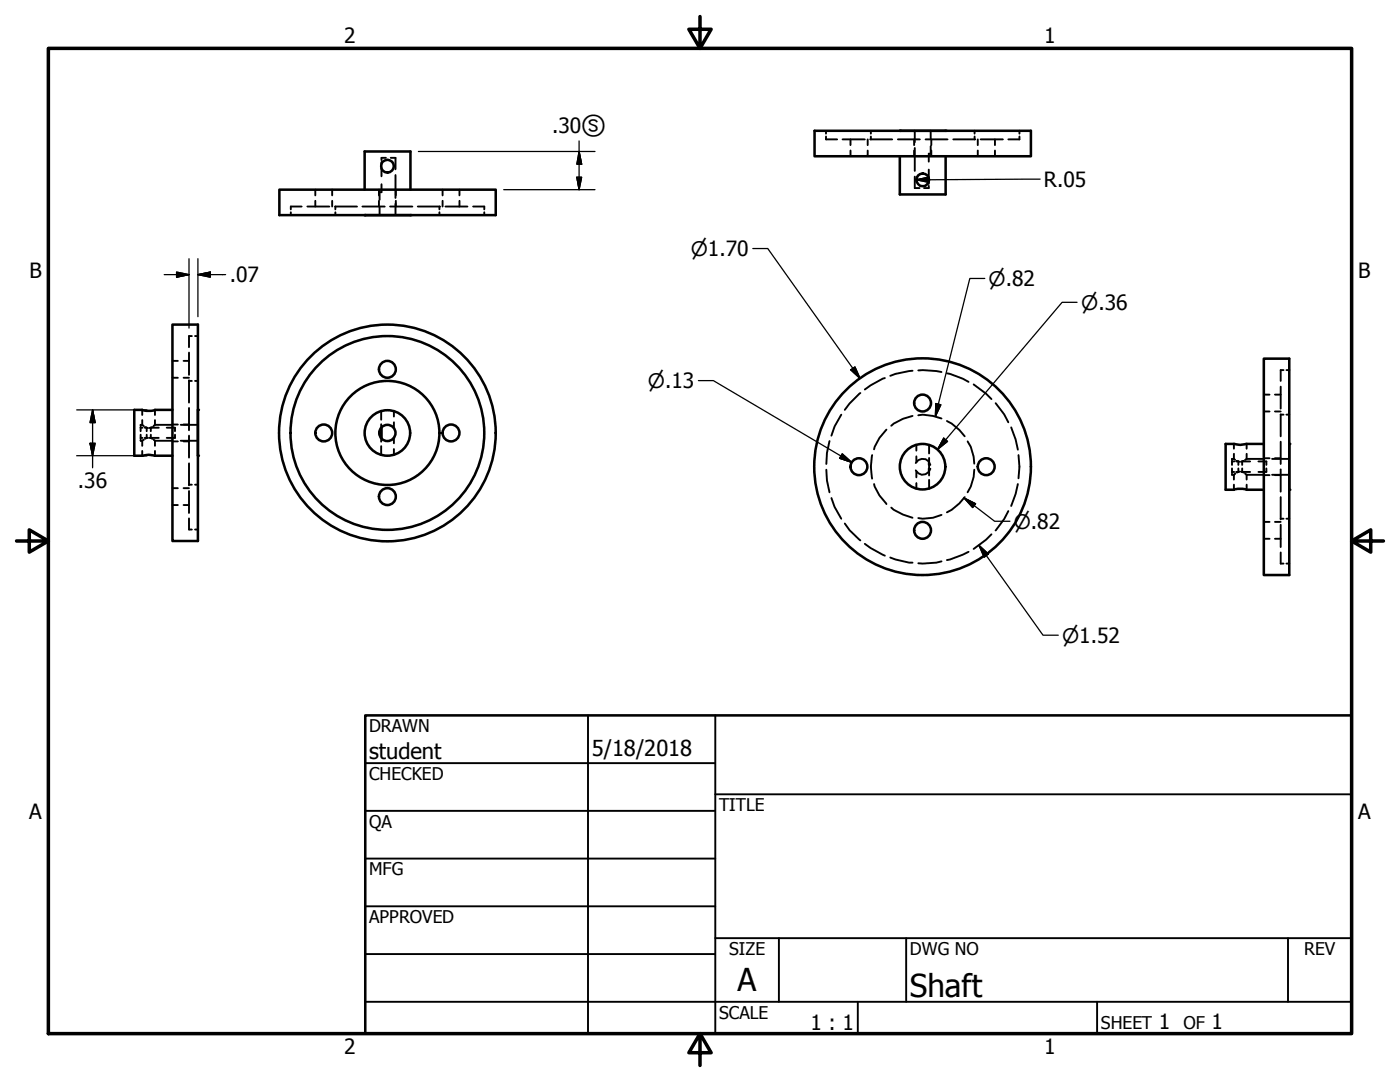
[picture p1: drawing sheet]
<svg xmlns="http://www.w3.org/2000/svg" width="279mm" height="216mm" viewBox="0 0 279 216" stroke-linecap="round" stroke-linejoin="round" font-family="sans-serif">
<!-- layer: Visible (ANSI) -->
<g fill="none" stroke="#000" stroke-width=".51">
<path d="M55.8 37.8h43.1v5.1h-43.1zM72.8 37.8v-7.6h9.1v7.6M162.6 26.1h43.1v5.1h-43.1zM179.6 31.2v7.6h9.1v-7.6M34.4 64.8h5.1v43.1h-5.1zM252.2 71.6h5.1v43.1h-5.1zM34.4 81.8h-3.5a4.3 4.3 0 0 1-2.5 0h-1.6v9.1h1.6a4.3 4.3 0 0 1 2.5 0h3.5M58 86.4a19.3 19.3 0 0 1 28.5-17 19.3 19.3 0 0 1 1.5 33.1 19.3 19.3 0 0 1-29.9-14.4l-.1-1.7M76.1 85.3v2.1M205.7 93.1a21.6 21.6 0 0 0-31.9-19 21.6 21.6 0 0 0-1.5 37.1 21.6 21.6 0 0 0 33.4-16.2v-1.9M252.2 88.6h-3.4a4.3 4.3 0 0 1-2.5 0h-1.7v9.1h1.7a4.3 4.3 0 0 1 2.5 0h3.4"/>
<circle cx="77.3" cy="33.1" r="1.28"/>
<circle cx="184.1" cy="35.9" r="1.26"/>
<circle cx="77.3" cy="73.7" r="1.68"/>
<circle cx="64.6" cy="86.4" r="1.68"/>
<circle cx="77.3" cy="86.4" r="21.6"/>
<circle cx="77.3" cy="86.4" r="10.4"/>
<circle cx="77.3" cy="86.4" r="4.5"/>
<circle cx="77.3" cy="86.4" r="1.62"/>
<circle cx="77.3" cy="99.1" r="1.68"/>
<circle cx="90" cy="86.4" r="1.68"/>
<circle cx="171.4" cy="93.1" r="1.68"/>
<circle cx="184.1" cy="93.1" r="4.5"/>
<circle cx="184.1" cy="80.4" r="1.68"/>
<circle cx="196.8" cy="93.1" r="1.68"/>
<circle cx="184.1" cy="105.8" r="1.68"/>
</g>
<!-- layer: Hidden (ANSI) -->
<g fill="none" stroke="#000" stroke-width=".38">
<path d="M62.9 37.8v1.2M66.3 37.8v1.2M75.6 37.8v1.2M75.9 38.4h-.1v1.5M76.1 32.3v.5M76.1 33.5v1.7M76.1 36.8v1.6h-.1M77 31.5h-.9v.4M78 31.5h.9v2.3M78.9 34.9v4.6M79 37.8v1.2M88.3 37.8v1.2"/>
<path d="M91.7 37.8v1.2M164.8 27.2v.6h2.3M164.8 26.1v.6M168.1 27.8h4.5M169.7 27.8v1.2M169.7 30v1.2M173.2 27.8v1.2M173.2 30v1.2M173.7 27.8h4.4M173.8 26.1v.6M173.8 27.2v.6M179.2 27.8h4.4"/>
<path d="M182.4 27.8v1.2M182.4 30v1.2M182.6 35.2v2.3h.9M182.6 26.1v2.3M182.6 29.5v4.6M184.7 27.8h4.4M185.4 33.8v1.7M185.4 36.3v.4M185.4 37.1v.4h-1M185.5 30.7h-.1v1.6M185.7 26.1v1.5M185.7 29.1v1.6h-.1"/>
<path d="M185.9 27.8v1.2M185.9 30v1.2M190.2 27.8h4.4M194.5 26.1v.6M194.5 27.2v.6M195.1 27.8v1.2M195.1 30v1.2M195.7 27.8h4.5M198.6 27.8v1.2M198.6 30v1.2M203.5 27.2v.6h-2.3M203.5 26.1v.6"/>
<path d="M58 42.4v.5M60.2 41.2h-2.2v.6M61.3 41.2h4.4M62.9 40.1v1.1M66.3 40.1v1.1M66.9 41.2h4.3M66.9 41.2v.6M66.9 42.4v.5M72.3 41.2h4.5M75.6 40.1v1.1M75.8 41.4v1.5M77.9 41.2h4.4"/>
<path d="M78.9 40.6v2.3M79 40.1v1.1M83.4 41.2h4.4M87.7 41.2v.6M87.7 42.4v.5M88.3 40.1v1.1M88.9 41.2h4.4M91.7 40.1v1.1M94.4 41.2h2.2v.6M96.6 42.4v.5M34.4 72h1.1M34.4 75.4h1.1"/>
<path d="M36.6 72h1.1M36.6 75.4h1.1M37.7 70.4v4.4M37.7 75.9v4.4M37.7 76h.6M38.3 67.1h-.6v2.2M38.9 76h.6M38.9 67.1h.6M171.7 78.4l-2.2 2.1-.9 1.3M176.6 75.4l-2.9 1.5-1.1 .8M182.1 74l-3.4 .6-1 .4M183.3 73.9h.8l3.8 .3"/>
<path d="M189 74.5l3.2 1.1 1.1 .6M194.3 76.7l2.5 1.8 1.1 1.1M252.2 78.7h1.2M254.4 78.7h1.2M255.6 77.2v4.3M256.2 73.9h-.6v2.1M256.7 73.9h.6M28.1 86.7v.7h.3M28.1 85.2v.8M28.1 87.4v.2M28.1 87.8v.1h.1M28.1 85.3h.3"/>
<path d="M28.2 84.8h-.1v.2M28.3 87.9h.1M28.3 84.8h.1M28.4 84.8l.3 .2M28.4 81.8v1M28.4 83.8v1M28.4 87.9v1.1M28.4 90v.9M28.7 87.8l-.3 .1M28.9 87.4h.6M28.9 85.3h.4M29 85.2l.3 .1"/>
<path d="M29.3 85.3v.7M29.3 86.7v.7l-.3 .2M29.3 85.3l.2 .1M29.8 87.4h1.9M30.1 85.3l-.3 .1M30.1 85.3v.7M30.1 86.7v.7l.3 .2M30.1 85.3h1.6M30.4 85.2l-.3 .1M30.7 87.8l.2 .1M30.9 84.8l-.2 .2M30.9 81.8v1"/>
<path d="M30.9 83.8v1M30.9 87.9v1.1M30.9 90v.9M30.9 87.9h3.5M30.9 84.8h3.5M33.3 85.3h1.6v.7M34.4 97.4h1.1M34.4 84.7h1.1M34.4 88.1h1.1M34.9 86.7v.7h-1.6M36.1 87.9h3.4M36.1 84.8h3.4"/>
<path d="M36.6 97.4h1.1M36.6 84.7h1.1M36.6 88.1h1.1M37.7 81.4v4.5M37.7 86.9v4.4M37.7 92.5v4.3M37.7 98v4.4M37.7 96.7h.6M38.9 96.7h.6M76.1 82v1.8M76.1 84.6v3.5M76.1 89v1.7"/>
<path d="M78.6 82v1.1M78.6 84.3v1.1M78.6 87.3v1.2M78.6 89.6v1.1M164.9 93.7l.1 2.2 .5 2.3M165.5 88l-.5 2.4-.1 2.2M165.9 99.4l.7 1.8 1.3 2.3M167.9 82.7l-1.3 2.4-.7 1.8M174.1 90.8a11 11 0 0 0 0 4.7M174.4 96.6a9.8 9.8 0 0 0 2.5 4M176.9 85.7a9 9 0 0 0-2.5 4M182.1 83l-1.9 .6-1.8 .9-.5 .5"/>
<path d="M182.8 93.9a1.54 1.54 0 0 0 2.6 .3M182.9 88.8v1.1M182.9 91.1v1.1M182.9 94.1v1.1M182.9 96.4v1.1M183.3 82.9l.8-.2 2.1 .3 1.7 .5M185.4 92.1a1.61 1.61 0 0 0-2.6 .3M185.4 92.1v.7M185.4 93.5v.7M185.4 92.1l.3 .7M185.4 88.8v1.7M185.4 91.4v3.5"/>
<path d="M185.4 95.8v1.7M185.7 93.5l-.3 .7M189 84l.9 .5 1.6 1.3 1 1.3M192.5 99.2l-1 1.3-1.6 1.2-.9 .5M193.1 88.1l.6 1.1 .6 1.9 .1 1.4M194.4 93.7l-.1 1.5-.6 1.9-.6 1.1M198.7 80.5l1.7 2.2 .8 1.6M201.8 85.3l.9 2.4 .4 2M203.1 96.6l-.4 2-.9 2.4M203.3 90.8l.2 2.4-.2 2.2M245.9 93.5v.7h.4M245.9 91.9v.9"/>
<path d="M245.9 94.2v.2M245.9 94.6v.1h.1M245.9 92.1h.4M246 91.6h-.1v.2M246.1 94.7h.2M246.1 91.6h.2M246.3 91.6l.2 .2M246.3 88.6v.9M246.3 90.6v1M246.3 94.7v1M246.3 96.7v1M246.5 94.5l-.2 .2"/>
<path d="M246.7 94.2h.4M246.7 92.1h.4M246.8 91.9l.3 .2M247.1 92.1v.7M247.1 93.5v.7M247.1 92.1h.3M247.1 94.2l-.3 .1M247.4 94.1l-.3 .1M247.6 94.1l.3 .1M247.9 92.1h-.3M247.9 92.1v.7M247.9 93.5v.7"/>
<path d="M247.9 94.2l.3 .1M247.9 94.2h1.6M247.9 92.1h1.6M248.2 91.9l-.3 .2M248.5 94.5l.3 .2M248.8 91.6l-.3 .2M248.8 88.6v.9M248.8 90.6v1M248.8 94.7v1M248.8 96.7v1M248.8 94.7h3.4M248.8 91.6h3.4"/>
<path d="M251.1 92.1h1.6v.7M252.2 91.4h1.2M252.2 94.8h1.2M252.2 82.1h1.2M252.7 93.5v.7h-1.6M253.9 94.7h3.4M253.9 91.6h3.4M254.4 91.4h1.2M254.4 94.8h1.2M254.4 82.1h1.2M255.6 82.7v4.4M255.6 88.1v4.5"/>
<path d="M255.6 93.7v4.4M255.6 99.2v4.4M255.6 82.7h.6M256.7 82.7h.6M34.4 100.8h1.1M36.6 100.8h1.1M37.7 103.4v2.3h.6M38.9 105.7h.6M168.6 104.5l.9 1.3 2.2 2M172.6 108.5l1.1 .8 2.9 1.6M177.7 111.3l1 .3 2.7 .7h.7M177.9 101.3l.5 .4 1.8 1 1.9 .6"/>
<path d="M187.9 102.7l-1.7 .6-2.1 .2-.8-.1M187.9 112l-1 .3-3.6 .1M193.3 110.1l-1.1 .6-3.2 1.1M197.9 106.6l-1.1 1.1-2.5 1.8M201.2 102l-.8 1.6-1.7 2.3M252.2 104.1h1.2M252.2 107.5h1.2M254.4 104.1h1.2M254.4 107.5h1.2M255.6 104.7v4.5M255.6 110.2v2.3h.6M255.6 103.5h.6"/>
<path d="M256.7 103.5h.6M256.7 112.5h.6"/>
</g>
<!-- layer: Visible (ANSI) -->
<g fill="#000">
<circle cx="179.6" cy="26.1" r=".25"/>
<circle cx="188.7" cy="26.1" r=".25"/>
<circle cx="72.8" cy="42.9" r=".25"/>
<circle cx="81.9" cy="42.9" r=".25"/>
<circle cx="39.5" cy="90.9" r=".25"/>
<circle cx="39.5" cy="81.8" r=".25"/>
<circle cx="257.3" cy="88.6" r=".25"/>
<circle cx="257.3" cy="97.7" r=".25"/>
</g>
<!-- layer: Border (ANSI) -->
<path d="M9.7 9.7h260v196.5h-260zM139.7 3.3v6.4l-2.2-3.9h4.4l-2.2 3.9M3.3 107.9h6.4l-3.9-2.2v4.5l3.9-2.3M269.7 107.9l3.9 2.3v-4.5l-3.9 2.2h6.4M139.7 206.2l2.2 3.9h-4.4l2.2-3.9v6.4" fill="none" stroke="#000" stroke-width=".7"/>
<!-- layer: Title (ANSI) -->
<g fill="none" stroke="#000" stroke-width=".38">
<path d="M72.9 152.3h69.8M117.3 142.7v63.5M142.7 158.5h127M142.7 142.7v63.5M72.9 161.8h69.8M72.9 171.3h69.8M72.9 199.9h196.8M72.9 180.8h69.8M72.9 190.4h69.8M142.7 187.2h127M155.4 187.2v12.7M171.2 199.9v6.3"/>
<path d="M180.8 187.2v12.7M218.9 199.9v6.3M257 187.2v12.7"/>
</g>
<path d="M72.9 142.7h196.8v63.5h-196.8z" fill="none" stroke="#000" stroke-width=".51"/>
<!-- layer: Dimension (ANSI) -->
<g fill="none" stroke="#000" stroke-width=".25">
<path d="M83.5 30.2h35.2M100.5 37.8h18.2M115.1 35.4h1l-.5 2.4zM115.6 30.2l.5 2.6h-1zM115.6 28.1v9.7M182.9 35.9l2.5-.5v1zM185.2 35.1a1.3 1.3 0 0 0-1.7-.3 1.3 1.3 0 0 0-.6 1.5M207.6 35.8l-24.7 .1M32.8 54.8h4.9M35.2 54.3l2.5 .5-2.5 .5zM37.7 51.6v13.9M39.5 54.8l2.5-.5v1z"/>
<path d="M39.5 54.8h5.5M39.5 51.6v11.6M150.2 49.6h3l18.4 25.9M196.5 55.6h-3l-6.8 27.5M139.4 75.9h3l27.6 16.4M169.8 73.8l.8-.6 1 2.3zM214.9 60.3h-2.9l-24.9 29.4M15.3 90.9h14M15.3 81.8h14M18 88.5h1l-.5 2.4zM18.5 81.8l.5 2.5h-1zM18.5 81.8v11.5"/>
<path d="M168.1 90.6l1.9 1.7-2.4-.9zM186.8 80.5l1 .3-1.1 2.3zM188.3 87.4l.8 .7-2 1.6zM192.4 99.4l2.3 1.1-.6 .8zM192.4 99.4l6.1 4.6h3M195.4 108.8l1.8 1.8-.8 .6zM195.4 108.8l12.8 17.9h3"/>
</g>
<g fill="#000" stroke="#000" stroke-width=".25">
<path d="M115.1 35.4l.5 2.4zM115.1 35.4h1l-.5 2.4zM115.6 30.2l.5 2.6zM115.6 30.2l.5 2.6h-1zM182.9 35.9l2.5-.5zM182.9 35.9l2.5-.5v1zM35.2 55.3l2.5-.5zM35.2 54.3l2.5 .5-2.5 .5zM39.5 54.8l2.5-.5zM39.5 54.8l2.5-.5v1zM169.8 73.8l1.8 1.7zM169.8 73.8l.8-.6 1 2.3z"/>
<path d="M18 88.5l.5 2.4zM18 88.5h1l-.5 2.4zM18.5 81.8l.5 2.5zM18.5 81.8l.5 2.5h-1zM167.6 91.4l2.4 .9zM168.1 90.6l1.9 1.7-2.4-.9zM186.8 80.5l-.1 2.6zM186.8 80.5l1 .3-1.1 2.3zM188.3 87.4l-1.2 2.3zM188.3 87.4l.8 .7-2 1.6zM192.4 99.4l2.3 1.1zM192.4 99.4l2.3 1.1-.6 .8z"/>
<path d="M195.4 108.8l1.8 1.8zM195.4 108.8l1.8 1.8-.8 .6z"/>
</g>
<g font-size="6.3">
<text x="147.2" y="197.7">A</text>
<text x="181.6" y="199">Shaft</text>
</g>
<g font-size="4.4">
<text x="73.7" y="151.4">student</text>
<text x="118.1" y="150.8">5/18/2018</text>
</g>
<g font-size="4.2">
<text x="68.7" y="8.6">2</text>
<text x="208.4" y="8.6">1</text>
<text x="110.2" y="26.6">.30Ⓢ</text>
<text x="208.3" y="37.3">R.05</text>
<text x="5.9" y="55.5">B</text>
<text x="45.8" y="56.3">.07</text>
<text x="271.1" y="55.5">B</text>
<text x="15.6" y="97.3">.36</text>
<text x="5.8" y="163.4">A</text>
<text x="271" y="163.4">A</text>
<text x="161.7" y="205.5">1 : 1</text>
<text x="231.3" y="205.4">1</text>
<text x="241.8" y="205.4">1</text>
<text x="68.7" y="210.3">2</text>
<text x="208.4" y="210.3">1</text>
</g>
<g font-size="4">
<text x="137.9" y="51.1">⌀1.70</text>
<text x="197.3" y="57">⌀.82</text>
<text x="215.8" y="61.8">⌀.36</text>
<text x="129.3" y="77.4">⌀.13</text>
<text x="202.3" y="105.5">⌀.82</text>
<text x="212" y="128.2">⌀1.52</text>
</g>
<g font-size="3.5">
<text x="73.7" y="146">DRAWN</text>
<text x="73.7" y="155.6">CHECKED</text>
<text x="143.5" y="161.8">TITLE</text>
<text x="73.7" y="165.2">QA</text>
<text x="73.7" y="174.7">MFG</text>
<text x="73.7" y="184.2">APPROVED</text>
<text x="145.5" y="190.6">SIZE</text>
<text x="181.6" y="190.6">DWG NO</text>
<text x="260.3" y="190.5">REV</text>
<text x="143.5" y="203.3">SCALE</text>
<text x="219.7" y="205.4">SHEET</text>
<text x="236.2" y="205.4">OF</text>
</g>
</svg>
